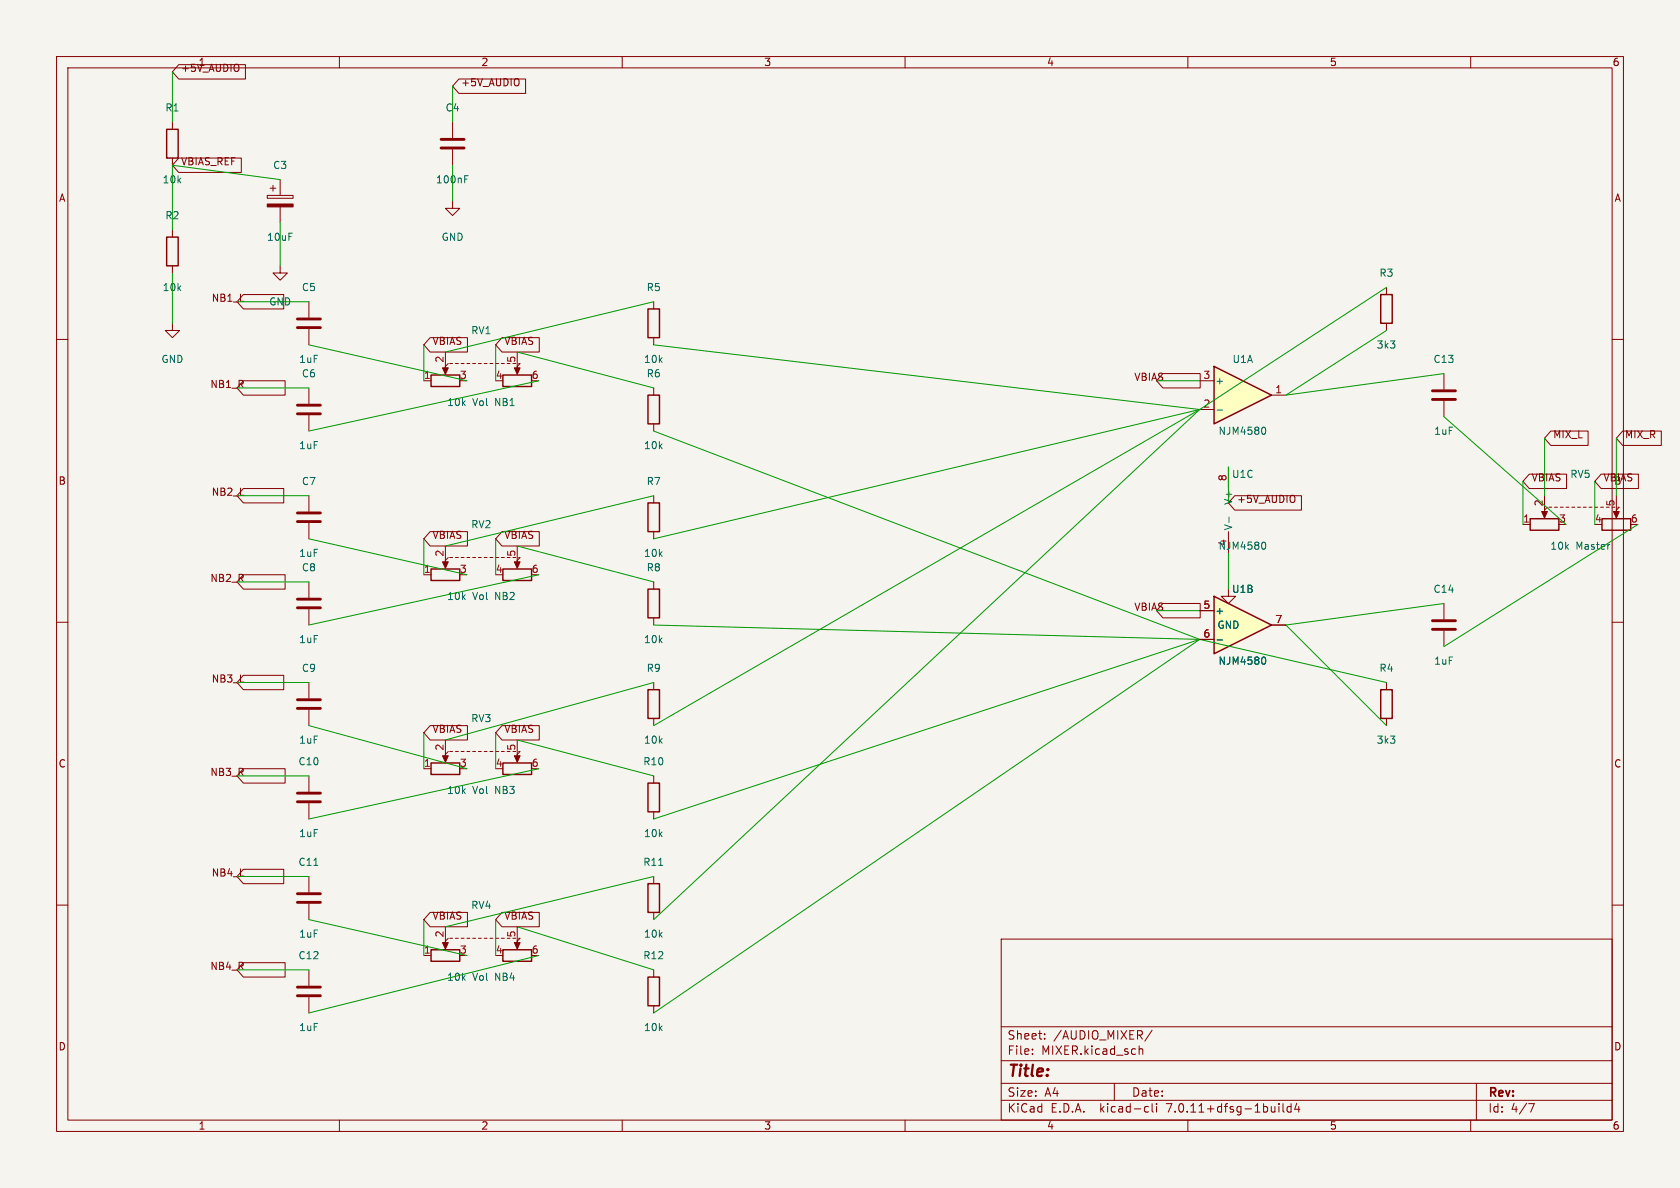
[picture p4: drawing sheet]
(kicad_sch (version 20230121) (generator eeschema)

 (paper "A4")

 (lib_symbols
  (symbol "Amplifier_Operational:LM2904" (pin_names (offset 0.127)) (in_bom yes) (on_board yes)
   (property "Reference" "U" (at 0 5.08 0) (effects (font (size 1.27 1.27)) (justify left)))
   (property "Value" "LM2904" (at 0 -5.08 0) (effects (font (size 1.27 1.27)) (justify left)))
   (property "Footprint" "" (at 0 0 0) (effects (font (size 1.27 1.27)) hide))
   (property "Datasheet" "http://www.ti.com/lit/ds/symlink/lm358.pdf" (at 0 0 0) (effects (font (size 1.27 1.27)) hide))
   (property "ki_locked" "" (at 0 0 0) (effects (font (size 1.27 1.27))))
   (symbol "LM2904_1_1"
    (polyline (pts (xy -5.08 5.08) (xy 5.08 0) (xy -5.08 -5.08) (xy -5.08 5.08)) (stroke (width 0.254) (type default)) (fill (type background)))
    (pin output line (at 7.62 0 180) (length 2.54) (name "~" (effects (font (size 1.27 1.27)))) (number "1" (effects (font (size 1.27 1.27)))))
    (pin input line (at -7.62 -2.54 0) (length 2.54) (name "-" (effects (font (size 1.27 1.27)))) (number "2" (effects (font (size 1.27 1.27)))))
    (pin input line (at -7.62 2.54 0) (length 2.54) (name "+" (effects (font (size 1.27 1.27)))) (number "3" (effects (font (size 1.27 1.27))))))
   (symbol "LM2904_2_1"
    (polyline (pts (xy -5.08 5.08) (xy 5.08 0) (xy -5.08 -5.08) (xy -5.08 5.08)) (stroke (width 0.254) (type default)) (fill (type background)))
    (pin input line (at -7.62 2.54 0) (length 2.54) (name "+" (effects (font (size 1.27 1.27)))) (number "5" (effects (font (size 1.27 1.27)))))
    (pin input line (at -7.62 -2.54 0) (length 2.54) (name "-" (effects (font (size 1.27 1.27)))) (number "6" (effects (font (size 1.27 1.27)))))
    (pin output line (at 7.62 0 180) (length 2.54) (name "~" (effects (font (size 1.27 1.27)))) (number "7" (effects (font (size 1.27 1.27))))))
   (symbol "LM2904_3_1"
    (pin power_in line (at -2.54 -7.62 90) (length 3.81) (name "V-" (effects (font (size 1.27 1.27)))) (number "4" (effects (font (size 1.27 1.27)))))
    (pin power_in line (at -2.54 7.62 270) (length 3.81) (name "V+" (effects (font (size 1.27 1.27)))) (number "8" (effects (font (size 1.27 1.27)))))))
  (symbol "Device:C" (pin_numbers hide) (pin_names (offset 0.254)) (in_bom yes) (on_board yes)
   (property "Reference" "C" (at 0.635 2.54 0) (effects (font (size 1.27 1.27)) (justify left)))
   (property "Value" "C" (at 0.635 -2.54 0) (effects (font (size 1.27 1.27)) (justify left)))
   (property "Footprint" "" (at 0.9652 -3.81 0) (effects (font (size 1.27 1.27)) hide))
   (property "Datasheet" "~" (at 0 0 0) (effects (font (size 1.27 1.27)) hide))
   (symbol "C_0_1"
    (polyline (pts (xy -2.032 -0.762) (xy 2.032 -0.762)) (stroke (width 0.508) (type default)) (fill (type none)))
    (polyline (pts (xy -2.032 0.762) (xy 2.032 0.762)) (stroke (width 0.508) (type default)) (fill (type none))))
   (symbol "C_1_1"
    (pin passive line (at 0 3.81 270) (length 2.794) (name "~" (effects (font (size 1.27 1.27)))) (number "1" (effects (font (size 1.27 1.27)))))
    (pin passive line (at 0 -3.81 90) (length 2.794) (name "~" (effects (font (size 1.27 1.27)))) (number "2" (effects (font (size 1.27 1.27)))))))
  (symbol "Device:C_Polarized" (pin_numbers hide) (pin_names (offset 0.254)) (in_bom yes) (on_board yes)
   (property "Reference" "C" (at 0.635 2.54 0) (effects (font (size 1.27 1.27)) (justify left)))
   (property "Value" "C_Polarized" (at 0.635 -2.54 0) (effects (font (size 1.27 1.27)) (justify left)))
   (property "Footprint" "" (at 0.9652 -3.81 0) (effects (font (size 1.27 1.27)) hide))
   (property "Datasheet" "~" (at 0 0 0) (effects (font (size 1.27 1.27)) hide))
   (symbol "C_Polarized_0_1"
    (rectangle (start -2.286 0.508) (end 2.286 1.016) (stroke (width 0) (type default)) (fill (type none)))
    (polyline (pts (xy -1.778 2.286) (xy -0.762 2.286)) (stroke (width 0) (type default)) (fill (type none)))
    (polyline (pts (xy -1.27 2.794) (xy -1.27 1.778)) (stroke (width 0) (type default)) (fill (type none)))
    (rectangle (start 2.286 -0.508) (end -2.286 -1.016) (stroke (width 0) (type default)) (fill (type outline))))
   (symbol "C_Polarized_1_1"
    (pin passive line (at 0 3.81 270) (length 2.794) (name "~" (effects (font (size 1.27 1.27)))) (number "1" (effects (font (size 1.27 1.27)))))
    (pin passive line (at 0 -3.81 90) (length 2.794) (name "~" (effects (font (size 1.27 1.27)))) (number "2" (effects (font (size 1.27 1.27)))))))
  (symbol "Device:R" (pin_numbers hide) (pin_names (offset 0)) (in_bom yes) (on_board yes)
   (property "Reference" "R" (at 2.032 0 90) (effects (font (size 1.27 1.27))))
   (property "Value" "R" (at 0 0 90) (effects (font (size 1.27 1.27))))
   (property "Footprint" "" (at -1.778 0 90) (effects (font (size 1.27 1.27)) hide))
   (property "Datasheet" "~" (at 0 0 0) (effects (font (size 1.27 1.27)) hide))
   (symbol "R_0_1"
    (rectangle (start -1.016 -2.54) (end 1.016 2.54) (stroke (width 0.254) (type default)) (fill (type none))))
   (symbol "R_1_1"
    (pin passive line (at 0 3.81 270) (length 1.27) (name "~" (effects (font (size 1.27 1.27)))) (number "1" (effects (font (size 1.27 1.27)))))
    (pin passive line (at 0 -3.81 90) (length 1.27) (name "~" (effects (font (size 1.27 1.27)))) (number "2" (effects (font (size 1.27 1.27)))))))
  (symbol "Device:R_Potentiometer_Dual" (pin_names (offset 1.016) hide) (in_bom yes) (on_board yes)
   (property "Reference" "RV" (at 0 3.81 0) (effects (font (size 1.27 1.27))))
   (property "Value" "R_Potentiometer_Dual" (at 0 1.905 0) (effects (font (size 1.27 1.27))))
   (property "Footprint" "" (at 6.35 -1.905 0) (effects (font (size 1.27 1.27)) hide))
   (property "Datasheet" "~" (at 6.35 -1.905 0) (effects (font (size 1.27 1.27)) hide))
   (symbol "R_Potentiometer_Dual_0_1"
    (rectangle (start -8.89 -1.524) (end -3.81 -3.556) (stroke (width 0.254) (type default)) (fill (type none)))
    (polyline (pts (xy -6.35 0) (xy -6.35 -1.016)) (stroke (width 0) (type default)) (fill (type none)))
    (polyline (pts (xy -6.35 0) (xy -6.35 -1.016)) (stroke (width 0) (type default)) (fill (type none)))
    (polyline (pts (xy -6.35 0) (xy -5.842 0.508)) (stroke (width 0) (type default)) (fill (type none)))
    (polyline (pts (xy -5.588 0.508) (xy -5.08 0.508)) (stroke (width 0) (type default)) (fill (type none)))
    (polyline (pts (xy -4.572 0.508) (xy -4.064 0.508)) (stroke (width 0) (type default)) (fill (type none)))
    (polyline (pts (xy -3.556 0.508) (xy -3.048 0.508)) (stroke (width 0) (type default)) (fill (type none)))
    (polyline (pts (xy -2.54 0.508) (xy -2.032 0.508)) (stroke (width 0) (type default)) (fill (type none)))
    (polyline (pts (xy -1.524 0.508) (xy -1.016 0.508)) (stroke (width 0) (type default)) (fill (type none)))
    (polyline (pts (xy -0.508 0.508) (xy 0 0.508)) (stroke (width 0) (type default)) (fill (type none)))
    (polyline (pts (xy 0.508 0.508) (xy 1.016 0.508)) (stroke (width 0) (type default)) (fill (type none)))
    (polyline (pts (xy 1.524 0.508) (xy 2.032 0.508)) (stroke (width 0) (type default)) (fill (type none)))
    (polyline (pts (xy 2.54 0.508) (xy 3.048 0.508)) (stroke (width 0) (type default)) (fill (type none)))
    (polyline (pts (xy 3.556 0.508) (xy 4.064 0.508)) (stroke (width 0) (type default)) (fill (type none)))
    (polyline (pts (xy 4.572 0.508) (xy 5.08 0.508)) (stroke (width 0) (type default)) (fill (type none)))
    (polyline (pts (xy 5.588 0.508) (xy 6.096 0.508)) (stroke (width 0) (type default)) (fill (type none)))
    (polyline (pts (xy 6.35 0) (xy 6.35 -1.016)) (stroke (width 0) (type default)) (fill (type none)))
    (polyline (pts (xy 6.35 0) (xy 6.35 -1.016)) (stroke (width 0) (type default)) (fill (type none)))
    (polyline (pts (xy 6.604 0.508) (xy 6.858 0.508) (xy 6.35 0)) (stroke (width 0) (type default)) (fill (type none)))
    (polyline (pts (xy -6.35 -1.397) (xy -6.858 -0.254) (xy -5.842 -0.254) (xy -6.35 -1.397)) (stroke (width 0) (type default)) (fill (type outline)))
    (polyline (pts (xy 6.35 -1.397) (xy 5.842 -0.254) (xy 6.858 -0.254) (xy 6.35 -1.397)) (stroke (width 0) (type default)) (fill (type outline)))
    (rectangle (start 3.81 -1.524) (end 8.89 -3.556) (stroke (width 0.254) (type default)) (fill (type none))))
   (symbol "R_Potentiometer_Dual_1_1"
    (pin passive line (at -10.16 -2.54 0) (length 1.27) (name "1" (effects (font (size 1.27 1.27)))) (number "1" (effects (font (size 1.27 1.27)))))
    (pin passive line (at -6.35 2.54 270) (length 2.54) (name "2" (effects (font (size 1.27 1.27)))) (number "2" (effects (font (size 1.27 1.27)))))
    (pin passive line (at -2.54 -2.54 180) (length 1.27) (name "3" (effects (font (size 1.27 1.27)))) (number "3" (effects (font (size 1.27 1.27)))))
    (pin passive line (at 2.54 -2.54 0) (length 1.27) (name "4" (effects (font (size 1.27 1.27)))) (number "4" (effects (font (size 1.27 1.27)))))
    (pin passive line (at 6.35 2.54 270) (length 2.54) (name "5" (effects (font (size 1.27 1.27)))) (number "5" (effects (font (size 1.27 1.27)))))
    (pin passive line (at 10.16 -2.54 180) (length 1.27) (name "6" (effects (font (size 1.27 1.27)))) (number "6" (effects (font (size 1.27 1.27)))))))
  (symbol "power:GND" (power) (pin_names (offset 0)) (in_bom yes) (on_board yes)
   (property "Reference" "#PWR" (at 0 -6.35 0) (effects (font (size 1.27 1.27)) hide))
   (property "Value" "GND" (at 0 -3.81 0) (effects (font (size 1.27 1.27))))
   (property "Footprint" "" (at 0 0 0) (effects (font (size 1.27 1.27)) hide))
   (property "Datasheet" "" (at 0 0 0) (effects (font (size 1.27 1.27)) hide))
   (symbol "GND_0_1"
    (polyline (pts (xy 0 0) (xy 0 -1.27) (xy 1.27 -1.27) (xy 0 -2.54) (xy -1.27 -1.27) (xy 0 -1.27)) (stroke (width 0) (type default)) (fill (type none))))
   (symbol "GND_1_1"
    (pin power_in line (at 0 0 270) (length 0) hide (name "GND" (effects (font (size 1.27 1.27)))) (number "1" (effects (font (size 1.27 1.27))))))))


 (wire (pts (xy 30.48 29.21) (xy 49.53 31.75)) (stroke (width 0) (type default)))
 (wire (pts (xy 255.27 106.68) (xy 227.33 110.49)) (stroke (width 0) (type default)))
 (wire (pts (xy 30.48 21.59) (xy 30.48 12.7)) (stroke (width 0) (type default)))
 (wire (pts (xy 115.57 162.56) (xy 212.09 72.39)) (stroke (width 0) (type default)))
 (wire (pts (xy 54.61 144.78) (xy 95.25 135.89)) (stroke (width 0) (type default)))
 (wire (pts (xy 255.27 114.3) (xy 289.56 92.71)) (stroke (width 0) (type default)))
 (wire (pts (xy 115.57 128.27) (xy 212.09 72.39)) (stroke (width 0) (type default)))
 (wire (pts (xy 54.61 154.94) (xy 41.91 154.94)) (stroke (width 0) (type default)))
 (wire (pts (xy 115.57 144.78) (xy 212.09 113.03)) (stroke (width 0) (type default)))
 (wire (pts (xy 285.75 87.63) (xy 285.75 77.47)) (stroke (width 0) (type default)))
 (wire (pts (xy 74.93 135.89) (xy 74.93 129.54)) (stroke (width 0) (type default)))
 (wire (pts (xy 87.63 67.31) (xy 87.63 60.96)) (stroke (width 0) (type default)))
 (wire (pts (xy 212.09 107.95) (xy 204.47 107.95)) (stroke (width 0) (type default)))
 (wire (pts (xy 54.61 162.56) (xy 82.55 168.91)) (stroke (width 0) (type default)))
 (wire (pts (xy 212.09 67.31) (xy 204.47 67.31)) (stroke (width 0) (type default)))
 (wire (pts (xy 115.57 53.34) (xy 78.74 62.23)) (stroke (width 0) (type default)))
 (wire (pts (xy 30.48 29.21) (xy 30.48 40.64)) (stroke (width 0) (type default)))
 (wire (pts (xy 245.11 120.65) (xy 212.09 113.03)) (stroke (width 0) (type default)))
 (wire (pts (xy 74.93 168.91) (xy 74.93 162.56)) (stroke (width 0) (type default)))
 (wire (pts (xy 115.57 76.2) (xy 212.09 113.03)) (stroke (width 0) (type default)))
 (wire (pts (xy 30.48 48.26) (xy 30.48 57.15)) (stroke (width 0) (type default)))
 (wire (pts (xy 115.57 154.94) (xy 78.74 163.83)) (stroke (width 0) (type default)))
 (wire (pts (xy 217.17 82.55) (xy 217.17 88.9)) (stroke (width 0) (type default)))
 (wire (pts (xy 54.61 87.63) (xy 41.91 87.63)) (stroke (width 0) (type default)))
 (wire (pts (xy 54.61 179.07) (xy 95.25 168.91)) (stroke (width 0) (type default)))
 (wire (pts (xy 54.61 102.87) (xy 41.91 102.87)) (stroke (width 0) (type default)))
 (wire (pts (xy 87.63 101.6) (xy 87.63 95.25)) (stroke (width 0) (type default)))
 (wire (pts (xy 54.61 68.58) (xy 41.91 68.58)) (stroke (width 0) (type default)))
 (wire (pts (xy 217.17 97.79) (xy 217.17 104.14)) (stroke (width 0) (type default)))
 (wire (pts (xy 115.57 171.45) (xy 91.44 163.83)) (stroke (width 0) (type default)))
 (wire (pts (xy 54.61 76.2) (xy 95.25 67.31)) (stroke (width 0) (type default)))
 (wire (pts (xy 74.93 67.31) (xy 74.93 60.96)) (stroke (width 0) (type default)))
 (wire (pts (xy 269.24 92.71) (xy 269.24 85.09)) (stroke (width 0) (type default)))
 (wire (pts (xy 54.61 128.27) (xy 82.55 135.89)) (stroke (width 0) (type default)))
 (wire (pts (xy 87.63 135.89) (xy 87.63 129.54)) (stroke (width 0) (type default)))
 (wire (pts (xy 74.93 101.6) (xy 74.93 95.25)) (stroke (width 0) (type default)))
 (wire (pts (xy 115.57 68.58) (xy 91.44 62.23)) (stroke (width 0) (type default)))
 (wire (pts (xy 54.61 137.16) (xy 41.91 137.16)) (stroke (width 0) (type default)))
 (wire (pts (xy 273.05 87.63) (xy 273.05 77.47)) (stroke (width 0) (type default)))
 (wire (pts (xy 245.11 50.8) (xy 212.09 72.39)) (stroke (width 0) (type default)))
 (wire (pts (xy 245.11 128.27) (xy 227.33 110.49)) (stroke (width 0) (type default)))
 (wire (pts (xy 54.61 110.49) (xy 95.25 101.6)) (stroke (width 0) (type default)))
 (wire (pts (xy 255.27 73.66) (xy 276.86 92.71)) (stroke (width 0) (type default)))
 (wire (pts (xy 115.57 95.25) (xy 212.09 72.39)) (stroke (width 0) (type default)))
 (wire (pts (xy 54.61 53.34) (xy 41.91 53.34)) (stroke (width 0) (type default)))
 (wire (pts (xy 245.11 58.42) (xy 227.33 69.85)) (stroke (width 0) (type default)))
 (wire (pts (xy 54.61 60.96) (xy 82.55 67.31)) (stroke (width 0) (type default)))
 (wire (pts (xy 115.57 87.63) (xy 78.74 96.52)) (stroke (width 0) (type default)))
 (wire (pts (xy 115.57 120.65) (xy 78.74 130.81)) (stroke (width 0) (type default)))
 (wire (pts (xy 54.61 171.45) (xy 41.91 171.45)) (stroke (width 0) (type default)))
 (wire (pts (xy 54.61 95.25) (xy 82.55 101.6)) (stroke (width 0) (type default)))
 (wire (pts (xy 87.63 168.91) (xy 87.63 162.56)) (stroke (width 0) (type default)))
 (wire (pts (xy 115.57 137.16) (xy 91.44 130.81)) (stroke (width 0) (type default)))
 (wire (pts (xy 115.57 102.87) (xy 91.44 96.52)) (stroke (width 0) (type default)))
 (wire (pts (xy 281.94 92.71) (xy 281.94 85.09)) (stroke (width 0) (type default)))
 (wire (pts (xy 54.61 120.65) (xy 41.91 120.65)) (stroke (width 0) (type default)))
 (wire (pts (xy 115.57 110.49) (xy 212.09 113.03)) (stroke (width 0) (type default)))
 (wire (pts (xy 115.57 179.07) (xy 212.09 113.03)) (stroke (width 0) (type default)))
 (wire (pts (xy 255.27 66.04) (xy 227.33 69.85)) (stroke (width 0) (type default)))
 (wire (pts (xy 115.57 60.96) (xy 212.09 72.39)) (stroke (width 0) (type default)))
 (wire (pts (xy 49.53 39.37) (xy 49.53 46.99)) (stroke (width 0) (type default)))
 (wire (pts (xy 80.01 21.59) (xy 80.01 15.24)) (stroke (width 0) (type default)))
 (wire (pts (xy 80.01 29.21) (xy 80.01 35.56)) (stroke (width 0) (type default)))

 (global_label "NB4_R" (shape input) (at 41.91 171.45 0) (effects (font (size 1.27 1.27)) (justify right bottom))
  (property "Intersheetrefs" "${INTERSHEET_REFS}" (at 41.91 171.45 0) (effects (font (size 1.27 1.27)) hide)))
 (global_label "+5V_AUDIO" (shape input) (at 30.48 12.7 0) (effects (font (size 1.27 1.27)) (justify left bottom))
  (property "Intersheetrefs" "${INTERSHEET_REFS}" (at 30.48 12.7 0) (effects (font (size 1.27 1.27)) hide)))
 (global_label "NB2_L" (shape input) (at 41.91 87.63 0) (effects (font (size 1.27 1.27)) (justify right bottom))
  (property "Intersheetrefs" "${INTERSHEET_REFS}" (at 41.91 87.63 0) (effects (font (size 1.27 1.27)) hide)))
 (global_label "VBIAS_REF" (shape input) (at 30.48 29.21 0) (effects (font (size 1.27 1.27)) (justify left bottom))
  (property "Intersheetrefs" "${INTERSHEET_REFS}" (at 30.48 29.21 0) (effects (font (size 1.27 1.27)) hide)))
 (global_label "VBIAS" (shape input) (at 74.93 162.56 0) (effects (font (size 1.27 1.27)) (justify left bottom))
  (property "Intersheetrefs" "${INTERSHEET_REFS}" (at 74.93 162.56 0) (effects (font (size 1.27 1.27)) hide)))
 (global_label "VBIAS" (shape input) (at 87.63 95.25 0) (effects (font (size 1.27 1.27)) (justify left bottom))
  (property "Intersheetrefs" "${INTERSHEET_REFS}" (at 87.63 95.25 0) (effects (font (size 1.27 1.27)) hide)))
 (global_label "VBIAS" (shape input) (at 87.63 60.96 0) (effects (font (size 1.27 1.27)) (justify left bottom))
  (property "Intersheetrefs" "${INTERSHEET_REFS}" (at 87.63 60.96 0) (effects (font (size 1.27 1.27)) hide)))
 (global_label "VBIAS" (shape input) (at 74.93 95.25 0) (effects (font (size 1.27 1.27)) (justify left bottom))
  (property "Intersheetrefs" "${INTERSHEET_REFS}" (at 74.93 95.25 0) (effects (font (size 1.27 1.27)) hide)))
 (global_label "VBIAS" (shape input) (at 281.94 85.09 0) (effects (font (size 1.27 1.27)) (justify left bottom))
  (property "Intersheetrefs" "${INTERSHEET_REFS}" (at 281.94 85.09 0) (effects (font (size 1.27 1.27)) hide)))
 (global_label "+5V_AUDIO" (shape input) (at 217.17 88.9 0) (effects (font (size 1.27 1.27)) (justify left bottom))
  (property "Intersheetrefs" "${INTERSHEET_REFS}" (at 217.17 88.9 0) (effects (font (size 1.27 1.27)) hide)))
 (global_label "NB1_L" (shape input) (at 41.91 53.34 0) (effects (font (size 1.27 1.27)) (justify right bottom))
  (property "Intersheetrefs" "${INTERSHEET_REFS}" (at 41.91 53.34 0) (effects (font (size 1.27 1.27)) hide)))
 (global_label "VBIAS" (shape input) (at 74.93 129.54 0) (effects (font (size 1.27 1.27)) (justify left bottom))
  (property "Intersheetrefs" "${INTERSHEET_REFS}" (at 74.93 129.54 0) (effects (font (size 1.27 1.27)) hide)))
 (global_label "VBIAS" (shape input) (at 204.47 67.31 0) (effects (font (size 1.27 1.27)) (justify right bottom))
  (property "Intersheetrefs" "${INTERSHEET_REFS}" (at 204.47 67.31 0) (effects (font (size 1.27 1.27)) hide)))
 (global_label "VBIAS" (shape input) (at 269.24 85.09 0) (effects (font (size 1.27 1.27)) (justify left bottom))
  (property "Intersheetrefs" "${INTERSHEET_REFS}" (at 269.24 85.09 0) (effects (font (size 1.27 1.27)) hide)))
 (global_label "VBIAS" (shape input) (at 74.93 60.96 0) (effects (font (size 1.27 1.27)) (justify left bottom))
  (property "Intersheetrefs" "${INTERSHEET_REFS}" (at 74.93 60.96 0) (effects (font (size 1.27 1.27)) hide)))
 (global_label "MIX_R" (shape input) (at 285.75 77.47 0) (effects (font (size 1.27 1.27)) (justify left bottom))
  (property "Intersheetrefs" "${INTERSHEET_REFS}" (at 285.75 77.47 0) (effects (font (size 1.27 1.27)) hide)))
 (global_label "VBIAS" (shape input) (at 204.47 107.95 0) (effects (font (size 1.27 1.27)) (justify right bottom))
  (property "Intersheetrefs" "${INTERSHEET_REFS}" (at 204.47 107.95 0) (effects (font (size 1.27 1.27)) hide)))
 (global_label "NB3_R" (shape input) (at 41.91 137.16 0) (effects (font (size 1.27 1.27)) (justify right bottom))
  (property "Intersheetrefs" "${INTERSHEET_REFS}" (at 41.91 137.16 0) (effects (font (size 1.27 1.27)) hide)))
 (global_label "VBIAS" (shape input) (at 87.63 162.56 0) (effects (font (size 1.27 1.27)) (justify left bottom))
  (property "Intersheetrefs" "${INTERSHEET_REFS}" (at 87.63 162.56 0) (effects (font (size 1.27 1.27)) hide)))
 (global_label "+5V_AUDIO" (shape input) (at 80.01 15.24 0) (effects (font (size 1.27 1.27)) (justify left bottom))
  (property "Intersheetrefs" "${INTERSHEET_REFS}" (at 80.01 15.24 0) (effects (font (size 1.27 1.27)) hide)))
 (global_label "NB1_R" (shape input) (at 41.91 68.58 0) (effects (font (size 1.27 1.27)) (justify right bottom))
  (property "Intersheetrefs" "${INTERSHEET_REFS}" (at 41.91 68.58 0) (effects (font (size 1.27 1.27)) hide)))
 (global_label "NB3_L" (shape input) (at 41.91 120.65 0) (effects (font (size 1.27 1.27)) (justify right bottom))
  (property "Intersheetrefs" "${INTERSHEET_REFS}" (at 41.91 120.65 0) (effects (font (size 1.27 1.27)) hide)))
 (global_label "NB4_L" (shape input) (at 41.91 154.94 0) (effects (font (size 1.27 1.27)) (justify right bottom))
  (property "Intersheetrefs" "${INTERSHEET_REFS}" (at 41.91 154.94 0) (effects (font (size 1.27 1.27)) hide)))
 (global_label "MIX_L" (shape input) (at 273.05 77.47 0) (effects (font (size 1.27 1.27)) (justify left bottom))
  (property "Intersheetrefs" "${INTERSHEET_REFS}" (at 273.05 77.47 0) (effects (font (size 1.27 1.27)) hide)))
 (global_label "NB2_R" (shape input) (at 41.91 102.87 0) (effects (font (size 1.27 1.27)) (justify right bottom))
  (property "Intersheetrefs" "${INTERSHEET_REFS}" (at 41.91 102.87 0) (effects (font (size 1.27 1.27)) hide)))
 (global_label "VBIAS" (shape input) (at 87.63 129.54 0) (effects (font (size 1.27 1.27)) (justify left bottom))
  (property "Intersheetrefs" "${INTERSHEET_REFS}" (at 87.63 129.54 0) (effects (font (size 1.27 1.27)) hide)))

 (symbol (lib_id "Device:C") (at 54.61 158.75 0) (unit 1) (in_bom yes) (on_board yes) (dnp no)
  (property "Reference" "C11" (at 54.61 152.4 0) (effects (font (size 1.27 1.27))))
  (property "Value" "1uF" (at 54.61 165.1 0) (effects (font (size 1.27 1.27))))
  (property "Footprint" "Capacitor_THT:C_Disc_D5.0mm_W2.5mm_P2.50mm" (at 54.61 158.75 0) (effects (font (size 1.27 1.27)) hide))
  (property "Datasheet" "" (at 54.61 158.75 0) (effects (font (size 1.27 1.27)) hide)) (pin "1") (pin "2"))

 (symbol (lib_id "Device:C") (at 255.27 110.49 0) (unit 1) (in_bom yes) (on_board yes) (dnp no)
  (property "Reference" "C14" (at 255.27 104.14 0) (effects (font (size 1.27 1.27))))
  (property "Value" "1uF" (at 255.27 116.84 0) (effects (font (size 1.27 1.27))))
  (property "Footprint" "Capacitor_THT:C_Disc_D5.0mm_W2.5mm_P2.50mm" (at 255.27 110.49 0) (effects (font (size 1.27 1.27)) hide))
  (property "Datasheet" "" (at 255.27 110.49 0) (effects (font (size 1.27 1.27)) hide)) (pin "1") (pin "2"))

 (symbol (lib_id "Amplifier_Operational:LM2904") (at 219.71 110.49 0) (unit 2) (in_bom yes) (on_board yes) (dnp no)
  (property "Reference" "U1" (at 219.71 104.14 0) (effects (font (size 1.27 1.27))))
  (property "Value" "NJM4580" (at 219.71 116.84 0) (effects (font (size 1.27 1.27))))
  (property "Footprint" "Package_DIP:DIP-8_W7.62mm" (at 219.71 110.49 0) (effects (font (size 1.27 1.27)) hide))
  (property "Datasheet" "" (at 219.71 110.49 0) (effects (font (size 1.27 1.27)) hide)) (pin "1") (pin "2") (pin "3") (pin "5") (pin "6") (pin "7") (pin "4") (pin "8"))

 (symbol (lib_id "Device:C") (at 54.61 106.68 0) (unit 1) (in_bom yes) (on_board yes) (dnp no)
  (property "Reference" "C8" (at 54.61 100.33 0) (effects (font (size 1.27 1.27))))
  (property "Value" "1uF" (at 54.61 113.03 0) (effects (font (size 1.27 1.27))))
  (property "Footprint" "Capacitor_THT:C_Disc_D5.0mm_W2.5mm_P2.50mm" (at 54.61 106.68 0) (effects (font (size 1.27 1.27)) hide))
  (property "Datasheet" "" (at 54.61 106.68 0) (effects (font (size 1.27 1.27)) hide)) (pin "1") (pin "2"))

 (symbol (lib_id "Device:C") (at 54.61 91.44 0) (unit 1) (in_bom yes) (on_board yes) (dnp no)
  (property "Reference" "C7" (at 54.61 85.09 0) (effects (font (size 1.27 1.27))))
  (property "Value" "1uF" (at 54.61 97.79 0) (effects (font (size 1.27 1.27))))
  (property "Footprint" "Capacitor_THT:C_Disc_D5.0mm_W2.5mm_P2.50mm" (at 54.61 91.44 0) (effects (font (size 1.27 1.27)) hide))
  (property "Datasheet" "" (at 54.61 91.44 0) (effects (font (size 1.27 1.27)) hide)) (pin "1") (pin "2"))

 (symbol (lib_id "Device:R") (at 115.57 158.75 0) (unit 1) (in_bom yes) (on_board yes) (dnp no)
  (property "Reference" "R11" (at 115.57 152.4 0) (effects (font (size 1.27 1.27))))
  (property "Value" "10k" (at 115.57 165.1 0) (effects (font (size 1.27 1.27))))
  (property "Footprint" "Resistor_THT:R_Axial_DIN0207_L6.3mm_D2.5mm_P10.16mm_Horizontal" (at 115.57 158.75 0) (effects (font (size 1.27 1.27)) hide))
  (property "Datasheet" "" (at 115.57 158.75 0) (effects (font (size 1.27 1.27)) hide)) (pin "1") (pin "2"))

 (symbol (lib_id "Device:C") (at 54.61 124.46 0) (unit 1) (in_bom yes) (on_board yes) (dnp no)
  (property "Reference" "C9" (at 54.61 118.11 0) (effects (font (size 1.27 1.27))))
  (property "Value" "1uF" (at 54.61 130.81 0) (effects (font (size 1.27 1.27))))
  (property "Footprint" "Capacitor_THT:C_Disc_D5.0mm_W2.5mm_P2.50mm" (at 54.61 124.46 0) (effects (font (size 1.27 1.27)) hide))
  (property "Datasheet" "" (at 54.61 124.46 0) (effects (font (size 1.27 1.27)) hide)) (pin "1") (pin "2"))

 (symbol (lib_id "power:GND") (at 49.53 46.99 0) (unit 1) (in_bom yes) (on_board yes) (dnp no)
  (property "Reference" "#PWR010" (at 49.53 40.64 0) (effects (font (size 1.27 1.27)) hide))
  (property "Value" "GND" (at 49.53 53.34 0) (effects (font (size 1.27 1.27))))
  (property "Footprint" "" (at 49.53 46.99 0) (effects (font (size 1.27 1.27)) hide))
  (property "Datasheet" "" (at 49.53 46.99 0) (effects (font (size 1.27 1.27)) hide)) (pin "1"))

 (symbol (lib_id "Device:R") (at 115.57 175.26 0) (unit 1) (in_bom yes) (on_board yes) (dnp no)
  (property "Reference" "R12" (at 115.57 168.91 0) (effects (font (size 1.27 1.27))))
  (property "Value" "10k" (at 115.57 181.61 0) (effects (font (size 1.27 1.27))))
  (property "Footprint" "Resistor_THT:R_Axial_DIN0207_L6.3mm_D2.5mm_P10.16mm_Horizontal" (at 115.57 175.26 0) (effects (font (size 1.27 1.27)) hide))
  (property "Datasheet" "" (at 115.57 175.26 0) (effects (font (size 1.27 1.27)) hide)) (pin "1") (pin "2"))

 (symbol (lib_id "Device:R") (at 115.57 106.68 0) (unit 1) (in_bom yes) (on_board yes) (dnp no)
  (property "Reference" "R8" (at 115.57 100.33 0) (effects (font (size 1.27 1.27))))
  (property "Value" "10k" (at 115.57 113.03 0) (effects (font (size 1.27 1.27))))
  (property "Footprint" "Resistor_THT:R_Axial_DIN0207_L6.3mm_D2.5mm_P10.16mm_Horizontal" (at 115.57 106.68 0) (effects (font (size 1.27 1.27)) hide))
  (property "Datasheet" "" (at 115.57 106.68 0) (effects (font (size 1.27 1.27)) hide)) (pin "1") (pin "2"))

 (symbol (lib_id "Device:R") (at 115.57 57.15 0) (unit 1) (in_bom yes) (on_board yes) (dnp no)
  (property "Reference" "R5" (at 115.57 50.8 0) (effects (font (size 1.27 1.27))))
  (property "Value" "10k" (at 115.57 63.5 0) (effects (font (size 1.27 1.27))))
  (property "Footprint" "Resistor_THT:R_Axial_DIN0207_L6.3mm_D2.5mm_P10.16mm_Horizontal" (at 115.57 57.15 0) (effects (font (size 1.27 1.27)) hide))
  (property "Datasheet" "" (at 115.57 57.15 0) (effects (font (size 1.27 1.27)) hide)) (pin "1") (pin "2"))

 (symbol (lib_id "Device:R_Potentiometer_Dual") (at 85.09 133.35 0) (unit 1) (in_bom yes) (on_board yes) (dnp no)
  (property "Reference" "RV3" (at 85.09 127 0) (effects (font (size 1.27 1.27))))
  (property "Value" "10k Vol NB3" (at 85.09 139.7 0) (effects (font (size 1.27 1.27))))
  (property "Footprint" "MeetingHub-4:Potentiometer_Alps_RK097_Dual_Horizontal" (at 85.09 133.35 0) (effects (font (size 1.27 1.27)) hide))
  (property "Datasheet" "" (at 85.09 133.35 0) (effects (font (size 1.27 1.27)) hide)) (pin "1") (pin "2") (pin "3") (pin "4") (pin "5") (pin "6"))

 (symbol (lib_id "Device:C_Polarized") (at 49.53 35.56 0) (unit 1) (in_bom yes) (on_board yes) (dnp no)
  (property "Reference" "C3" (at 49.53 29.21 0) (effects (font (size 1.27 1.27))))
  (property "Value" "10uF" (at 49.53 41.91 0) (effects (font (size 1.27 1.27))))
  (property "Footprint" "Capacitor_THT:CP_Radial_D5.0mm_P2.00mm" (at 49.53 35.56 0) (effects (font (size 1.27 1.27)) hide))
  (property "Datasheet" "" (at 49.53 35.56 0) (effects (font (size 1.27 1.27)) hide)) (pin "1") (pin "2"))

 (symbol (lib_id "Device:R") (at 115.57 140.97 0) (unit 1) (in_bom yes) (on_board yes) (dnp no)
  (property "Reference" "R10" (at 115.57 134.62 0) (effects (font (size 1.27 1.27))))
  (property "Value" "10k" (at 115.57 147.32 0) (effects (font (size 1.27 1.27))))
  (property "Footprint" "Resistor_THT:R_Axial_DIN0207_L6.3mm_D2.5mm_P10.16mm_Horizontal" (at 115.57 140.97 0) (effects (font (size 1.27 1.27)) hide))
  (property "Datasheet" "" (at 115.57 140.97 0) (effects (font (size 1.27 1.27)) hide)) (pin "1") (pin "2"))

 (symbol (lib_id "power:GND") (at 80.01 35.56 0) (unit 1) (in_bom yes) (on_board yes) (dnp no)
  (property "Reference" "#PWR011" (at 80.01 29.21 0) (effects (font (size 1.27 1.27)) hide))
  (property "Value" "GND" (at 80.01 41.91 0) (effects (font (size 1.27 1.27))))
  (property "Footprint" "" (at 80.01 35.56 0) (effects (font (size 1.27 1.27)) hide))
  (property "Datasheet" "" (at 80.01 35.56 0) (effects (font (size 1.27 1.27)) hide)) (pin "1"))

 (symbol (lib_id "Device:R") (at 245.11 54.61 0) (unit 1) (in_bom yes) (on_board yes) (dnp no)
  (property "Reference" "R3" (at 245.11 48.26 0) (effects (font (size 1.27 1.27))))
  (property "Value" "3k3" (at 245.11 60.96 0) (effects (font (size 1.27 1.27))))
  (property "Footprint" "Resistor_THT:R_Axial_DIN0207_L6.3mm_D2.5mm_P10.16mm_Horizontal" (at 245.11 54.61 0) (effects (font (size 1.27 1.27)) hide))
  (property "Datasheet" "" (at 245.11 54.61 0) (effects (font (size 1.27 1.27)) hide)) (pin "1") (pin "2"))

 (symbol (lib_id "Amplifier_Operational:LM2904") (at 219.71 69.85 0) (unit 1) (in_bom yes) (on_board yes) (dnp no)
  (property "Reference" "U1" (at 219.71 63.5 0) (effects (font (size 1.27 1.27))))
  (property "Value" "NJM4580" (at 219.71 76.2 0) (effects (font (size 1.27 1.27))))
  (property "Footprint" "Package_DIP:DIP-8_W7.62mm" (at 219.71 69.85 0) (effects (font (size 1.27 1.27)) hide))
  (property "Datasheet" "" (at 219.71 69.85 0) (effects (font (size 1.27 1.27)) hide)) (pin "1") (pin "2") (pin "3") (pin "5") (pin "6") (pin "7") (pin "4") (pin "8"))

 (symbol (lib_id "power:GND") (at 217.17 104.14 0) (unit 1) (in_bom yes) (on_board yes) (dnp no)
  (property "Reference" "#PWR012" (at 217.17 97.79 0) (effects (font (size 1.27 1.27)) hide))
  (property "Value" "GND" (at 217.17 110.49 0) (effects (font (size 1.27 1.27))))
  (property "Footprint" "" (at 217.17 104.14 0) (effects (font (size 1.27 1.27)) hide))
  (property "Datasheet" "" (at 217.17 104.14 0) (effects (font (size 1.27 1.27)) hide)) (pin "1"))

 (symbol (lib_id "Device:C") (at 255.27 69.85 0) (unit 1) (in_bom yes) (on_board yes) (dnp no)
  (property "Reference" "C13" (at 255.27 63.5 0) (effects (font (size 1.27 1.27))))
  (property "Value" "1uF" (at 255.27 76.2 0) (effects (font (size 1.27 1.27))))
  (property "Footprint" "Capacitor_THT:C_Disc_D5.0mm_W2.5mm_P2.50mm" (at 255.27 69.85 0) (effects (font (size 1.27 1.27)) hide))
  (property "Datasheet" "" (at 255.27 69.85 0) (effects (font (size 1.27 1.27)) hide)) (pin "1") (pin "2"))

 (symbol (lib_id "Device:R") (at 115.57 124.46 0) (unit 1) (in_bom yes) (on_board yes) (dnp no)
  (property "Reference" "R9" (at 115.57 118.11 0) (effects (font (size 1.27 1.27))))
  (property "Value" "10k" (at 115.57 130.81 0) (effects (font (size 1.27 1.27))))
  (property "Footprint" "Resistor_THT:R_Axial_DIN0207_L6.3mm_D2.5mm_P10.16mm_Horizontal" (at 115.57 124.46 0) (effects (font (size 1.27 1.27)) hide))
  (property "Datasheet" "" (at 115.57 124.46 0) (effects (font (size 1.27 1.27)) hide)) (pin "1") (pin "2"))

 (symbol (lib_id "Amplifier_Operational:LM2904") (at 219.71 90.17 0) (unit 3) (in_bom yes) (on_board yes) (dnp no)
  (property "Reference" "U1" (at 219.71 83.82 0) (effects (font (size 1.27 1.27))))
  (property "Value" "NJM4580" (at 219.71 96.52 0) (effects (font (size 1.27 1.27))))
  (property "Footprint" "Package_DIP:DIP-8_W7.62mm" (at 219.71 90.17 0) (effects (font (size 1.27 1.27)) hide))
  (property "Datasheet" "" (at 219.71 90.17 0) (effects (font (size 1.27 1.27)) hide)) (pin "1") (pin "2") (pin "3") (pin "5") (pin "6") (pin "7") (pin "4") (pin "8"))

 (symbol (lib_id "Device:R") (at 115.57 72.39 0) (unit 1) (in_bom yes) (on_board yes) (dnp no)
  (property "Reference" "R6" (at 115.57 66.04 0) (effects (font (size 1.27 1.27))))
  (property "Value" "10k" (at 115.57 78.74 0) (effects (font (size 1.27 1.27))))
  (property "Footprint" "Resistor_THT:R_Axial_DIN0207_L6.3mm_D2.5mm_P10.16mm_Horizontal" (at 115.57 72.39 0) (effects (font (size 1.27 1.27)) hide))
  (property "Datasheet" "" (at 115.57 72.39 0) (effects (font (size 1.27 1.27)) hide)) (pin "1") (pin "2"))

 (symbol (lib_id "Device:R") (at 245.11 124.46 0) (unit 1) (in_bom yes) (on_board yes) (dnp no)
  (property "Reference" "R4" (at 245.11 118.11 0) (effects (font (size 1.27 1.27))))
  (property "Value" "3k3" (at 245.11 130.81 0) (effects (font (size 1.27 1.27))))
  (property "Footprint" "Resistor_THT:R_Axial_DIN0207_L6.3mm_D2.5mm_P10.16mm_Horizontal" (at 245.11 124.46 0) (effects (font (size 1.27 1.27)) hide))
  (property "Datasheet" "" (at 245.11 124.46 0) (effects (font (size 1.27 1.27)) hide)) (pin "1") (pin "2"))

 (symbol (lib_id "Device:R_Potentiometer_Dual") (at 279.4 90.17 0) (unit 1) (in_bom yes) (on_board yes) (dnp no)
  (property "Reference" "RV5" (at 279.4 83.82 0) (effects (font (size 1.27 1.27))))
  (property "Value" "10k Master" (at 279.4 96.52 0) (effects (font (size 1.27 1.27))))
  (property "Footprint" "MeetingHub-4:Potentiometer_Alps_RK097_Dual_Horizontal" (at 279.4 90.17 0) (effects (font (size 1.27 1.27)) hide))
  (property "Datasheet" "" (at 279.4 90.17 0) (effects (font (size 1.27 1.27)) hide)) (pin "1") (pin "2") (pin "3") (pin "4") (pin "5") (pin "6"))

 (symbol (lib_id "Device:R") (at 30.48 44.45 0) (unit 1) (in_bom yes) (on_board yes) (dnp no)
  (property "Reference" "R2" (at 30.48 38.1 0) (effects (font (size 1.27 1.27))))
  (property "Value" "10k" (at 30.48 50.8 0) (effects (font (size 1.27 1.27))))
  (property "Footprint" "Resistor_THT:R_Axial_DIN0207_L6.3mm_D2.5mm_P10.16mm_Horizontal" (at 30.48 44.45 0) (effects (font (size 1.27 1.27)) hide))
  (property "Datasheet" "" (at 30.48 44.45 0) (effects (font (size 1.27 1.27)) hide)) (pin "1") (pin "2"))

 (symbol (lib_id "Device:R") (at 30.48 25.4 0) (unit 1) (in_bom yes) (on_board yes) (dnp no)
  (property "Reference" "R1" (at 30.48 19.05 0) (effects (font (size 1.27 1.27))))
  (property "Value" "10k" (at 30.48 31.75 0) (effects (font (size 1.27 1.27))))
  (property "Footprint" "Resistor_THT:R_Axial_DIN0207_L6.3mm_D2.5mm_P10.16mm_Horizontal" (at 30.48 25.4 0) (effects (font (size 1.27 1.27)) hide))
  (property "Datasheet" "" (at 30.48 25.4 0) (effects (font (size 1.27 1.27)) hide)) (pin "1") (pin "2"))

 (symbol (lib_id "Device:C") (at 80.01 25.4 0) (unit 1) (in_bom yes) (on_board yes) (dnp no)
  (property "Reference" "C4" (at 80.01 19.05 0) (effects (font (size 1.27 1.27))))
  (property "Value" "100nF" (at 80.01 31.75 0) (effects (font (size 1.27 1.27))))
  (property "Footprint" "Capacitor_THT:C_Disc_D5.0mm_W2.5mm_P5.00mm" (at 80.01 25.4 0) (effects (font (size 1.27 1.27)) hide))
  (property "Datasheet" "" (at 80.01 25.4 0) (effects (font (size 1.27 1.27)) hide)) (pin "1") (pin "2"))

 (symbol (lib_id "power:GND") (at 30.48 57.15 0) (unit 1) (in_bom yes) (on_board yes) (dnp no)
  (property "Reference" "#PWR09" (at 30.48 50.8 0) (effects (font (size 1.27 1.27)) hide))
  (property "Value" "GND" (at 30.48 63.5 0) (effects (font (size 1.27 1.27))))
  (property "Footprint" "" (at 30.48 57.15 0) (effects (font (size 1.27 1.27)) hide))
  (property "Datasheet" "" (at 30.48 57.15 0) (effects (font (size 1.27 1.27)) hide)) (pin "1"))

 (symbol (lib_id "Device:C") (at 54.61 72.39 0) (unit 1) (in_bom yes) (on_board yes) (dnp no)
  (property "Reference" "C6" (at 54.61 66.04 0) (effects (font (size 1.27 1.27))))
  (property "Value" "1uF" (at 54.61 78.74 0) (effects (font (size 1.27 1.27))))
  (property "Footprint" "Capacitor_THT:C_Disc_D5.0mm_W2.5mm_P2.50mm" (at 54.61 72.39 0) (effects (font (size 1.27 1.27)) hide))
  (property "Datasheet" "" (at 54.61 72.39 0) (effects (font (size 1.27 1.27)) hide)) (pin "1") (pin "2"))

 (symbol (lib_id "Device:C") (at 54.61 140.97 0) (unit 1) (in_bom yes) (on_board yes) (dnp no)
  (property "Reference" "C10" (at 54.61 134.62 0) (effects (font (size 1.27 1.27))))
  (property "Value" "1uF" (at 54.61 147.32 0) (effects (font (size 1.27 1.27))))
  (property "Footprint" "Capacitor_THT:C_Disc_D5.0mm_W2.5mm_P2.50mm" (at 54.61 140.97 0) (effects (font (size 1.27 1.27)) hide))
  (property "Datasheet" "" (at 54.61 140.97 0) (effects (font (size 1.27 1.27)) hide)) (pin "1") (pin "2"))

 (symbol (lib_id "Device:R_Potentiometer_Dual") (at 85.09 99.06 0) (unit 1) (in_bom yes) (on_board yes) (dnp no)
  (property "Reference" "RV2" (at 85.09 92.71 0) (effects (font (size 1.27 1.27))))
  (property "Value" "10k Vol NB2" (at 85.09 105.41 0) (effects (font (size 1.27 1.27))))
  (property "Footprint" "MeetingHub-4:Potentiometer_Alps_RK097_Dual_Horizontal" (at 85.09 99.06 0) (effects (font (size 1.27 1.27)) hide))
  (property "Datasheet" "" (at 85.09 99.06 0) (effects (font (size 1.27 1.27)) hide)) (pin "1") (pin "2") (pin "3") (pin "4") (pin "5") (pin "6"))

 (symbol (lib_id "Device:R_Potentiometer_Dual") (at 85.09 166.37 0) (unit 1) (in_bom yes) (on_board yes) (dnp no)
  (property "Reference" "RV4" (at 85.09 160.02 0) (effects (font (size 1.27 1.27))))
  (property "Value" "10k Vol NB4" (at 85.09 172.72 0) (effects (font (size 1.27 1.27))))
  (property "Footprint" "MeetingHub-4:Potentiometer_Alps_RK097_Dual_Horizontal" (at 85.09 166.37 0) (effects (font (size 1.27 1.27)) hide))
  (property "Datasheet" "" (at 85.09 166.37 0) (effects (font (size 1.27 1.27)) hide)) (pin "1") (pin "2") (pin "3") (pin "4") (pin "5") (pin "6"))

 (symbol (lib_id "Device:R_Potentiometer_Dual") (at 85.09 64.77 0) (unit 1) (in_bom yes) (on_board yes) (dnp no)
  (property "Reference" "RV1" (at 85.09 58.42 0) (effects (font (size 1.27 1.27))))
  (property "Value" "10k Vol NB1" (at 85.09 71.12 0) (effects (font (size 1.27 1.27))))
  (property "Footprint" "MeetingHub-4:Potentiometer_Alps_RK097_Dual_Horizontal" (at 85.09 64.77 0) (effects (font (size 1.27 1.27)) hide))
  (property "Datasheet" "" (at 85.09 64.77 0) (effects (font (size 1.27 1.27)) hide)) (pin "1") (pin "2") (pin "3") (pin "4") (pin "5") (pin "6"))

 (symbol (lib_id "Device:C") (at 54.61 175.26 0) (unit 1) (in_bom yes) (on_board yes) (dnp no)
  (property "Reference" "C12" (at 54.61 168.91 0) (effects (font (size 1.27 1.27))))
  (property "Value" "1uF" (at 54.61 181.61 0) (effects (font (size 1.27 1.27))))
  (property "Footprint" "Capacitor_THT:C_Disc_D5.0mm_W2.5mm_P2.50mm" (at 54.61 175.26 0) (effects (font (size 1.27 1.27)) hide))
  (property "Datasheet" "" (at 54.61 175.26 0) (effects (font (size 1.27 1.27)) hide)) (pin "1") (pin "2"))

 (symbol (lib_id "Device:R") (at 115.57 91.44 0) (unit 1) (in_bom yes) (on_board yes) (dnp no)
  (property "Reference" "R7" (at 115.57 85.09 0) (effects (font (size 1.27 1.27))))
  (property "Value" "10k" (at 115.57 97.79 0) (effects (font (size 1.27 1.27))))
  (property "Footprint" "Resistor_THT:R_Axial_DIN0207_L6.3mm_D2.5mm_P10.16mm_Horizontal" (at 115.57 91.44 0) (effects (font (size 1.27 1.27)) hide))
  (property "Datasheet" "" (at 115.57 91.44 0) (effects (font (size 1.27 1.27)) hide)) (pin "1") (pin "2"))

 (symbol (lib_id "Device:C") (at 54.61 57.15 0) (unit 1) (in_bom yes) (on_board yes) (dnp no)
  (property "Reference" "C5" (at 54.61 50.8 0) (effects (font (size 1.27 1.27))))
  (property "Value" "1uF" (at 54.61 63.5 0) (effects (font (size 1.27 1.27))))
  (property "Footprint" "Capacitor_THT:C_Disc_D5.0mm_W2.5mm_P2.50mm" (at 54.61 57.15 0) (effects (font (size 1.27 1.27)) hide))
  (property "Datasheet" "" (at 54.61 57.15 0) (effects (font (size 1.27 1.27)) hide)) (pin "1") (pin "2")))
